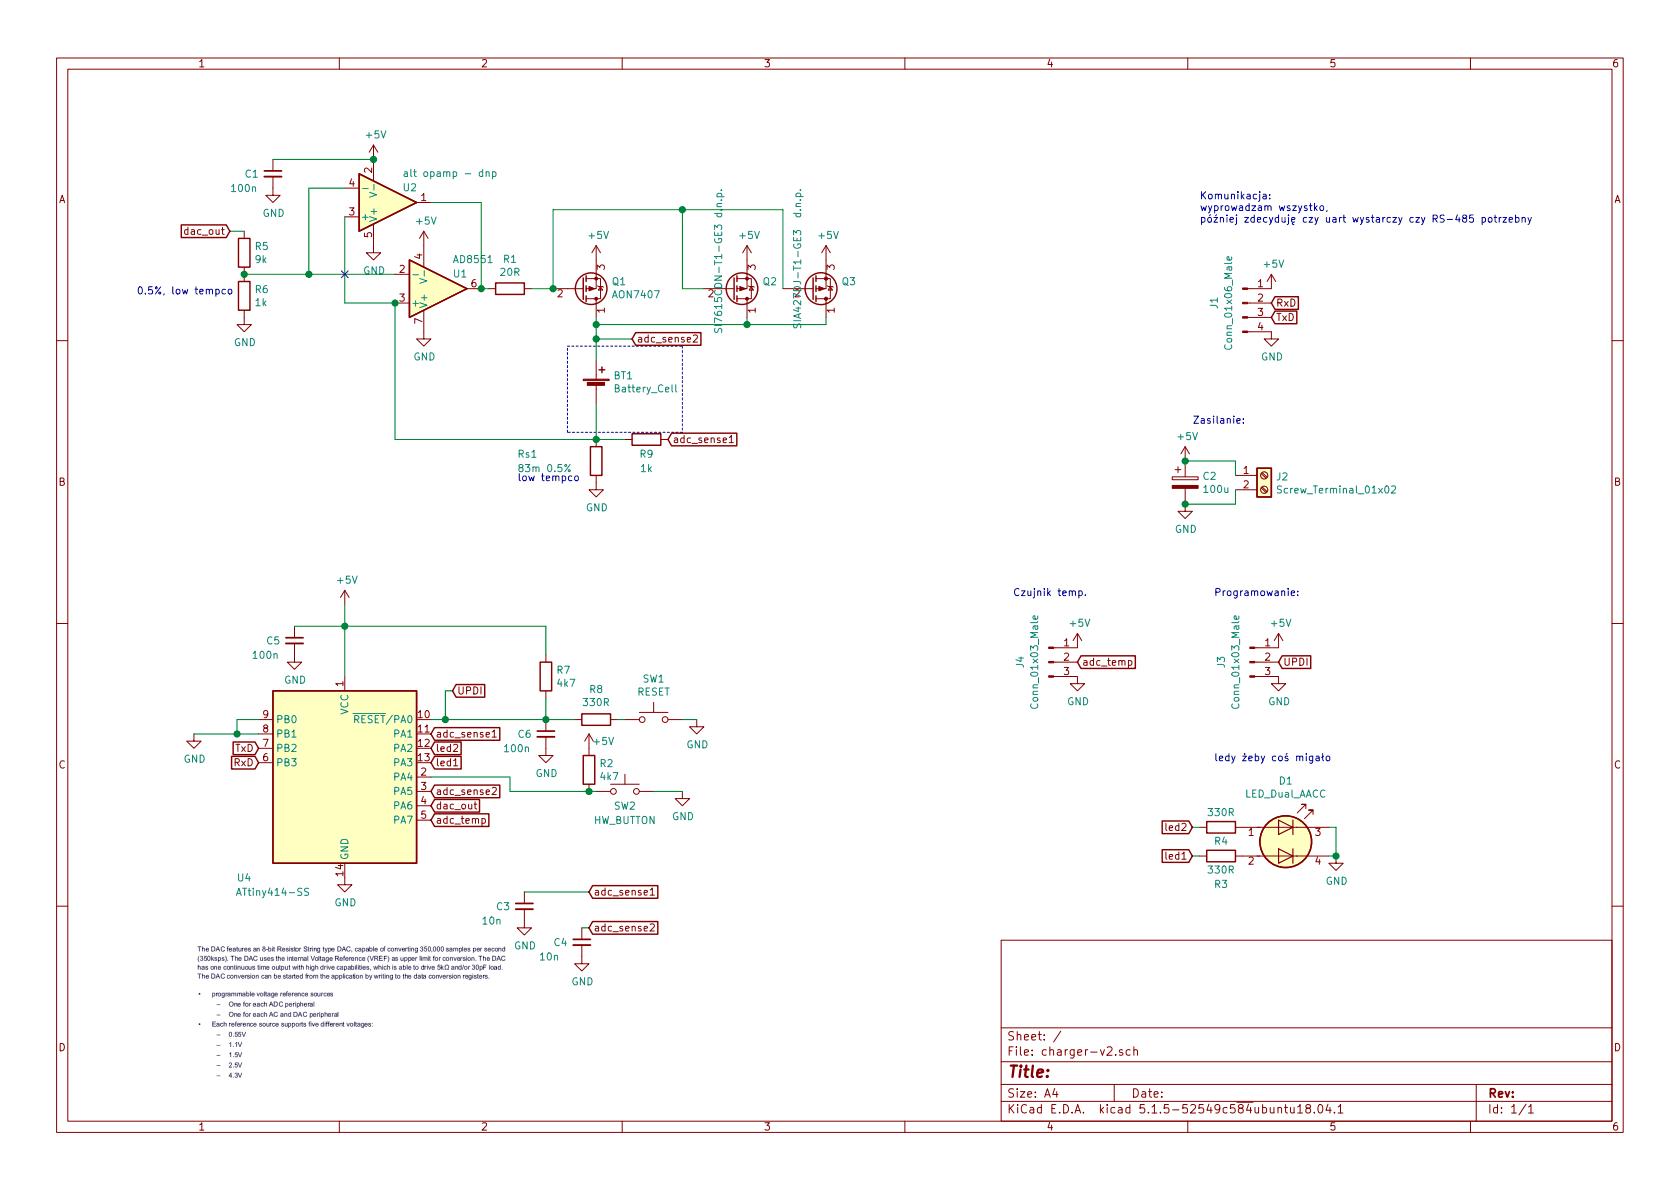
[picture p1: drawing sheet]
EESchema Schematic File Version 4
EELAYER 30 0
EELAYER END
$Descr A4 11693 8268
encoding utf-8
Sheet 1 1
Title ""
Date ""
Rev ""
Comp ""
Comment1 ""
Comment2 ""
Comment3 ""
Comment4 ""
$EndDescr
Text GLabel 3000 5600 2    50   Input ~ 0
dac_out
$Comp
L power:GND #PWR023
U 1 1
P 2400 6100
F 0 "#PWR023" H 2400 5850 50  0001 C CNN
F 1 "GND" H 2405 5927 50  0000 C CNN
F 2 "" H 2400 6100 50  0001 C CNN
F 3 "" H 2400 6100 50  0001 C CNN
	1    2400 6100
	1    0    0    -1  
$EndComp
Wire Wire Line
	2400 4350 2400 4700
Connection ~ 2400 4350
$Comp
L charger-v2-rescue:ATtiny414-SS-MCU_Microchip_ATtiny U4
U 1 1
P 2400 5400
F 0 "U4" H 1700 4700 50  0000 C CNN
F 1 "ATtiny414-SS" H 1900 4600 50  0000 C CNN
F 2 "Package_SO:SOIC-14_3.9x8.7mm_P1.27mm" H 2400 5400 50  0001 C CIN
F 3 "http://ww1.microchip.com/downloads/en/DeviceDoc/40001912A.pdf" H 2400 5400 50  0001 C CNN
	1    2400 5400
	1    0    0    -1  
$EndComp
Text GLabel 3000 5100 2    50   Input ~ 0
adc_sense1
Text GLabel 1800 5200 0    50   Input ~ 0
TxD
Text GLabel 1800 5300 0    50   Input ~ 0
RxD
Wire Wire Line
	2050 4350 2400 4350
$Comp
L Device:R R7
U 1 1
P 3800 4700
F 0 "R7" H 3870 4746 50  0000 L CNN
F 1 "4k7" H 3870 4655 50  0000 L CNN
F 2 "Resistor_SMD:R_1206_3216Metric_Pad1.42x1.75mm_HandSolder" V 3730 4700 50  0001 C CNN
F 3 "~" H 3800 4700 50  0001 C CNN
	1    3800 4700
	1    0    0    -1  
$EndComp
Wire Wire Line
	3000 5000 3100 5000
Wire Wire Line
	3800 5000 3800 4850
Connection ~ 3800 5000
Wire Wire Line
	2400 4350 3800 4350
Wire Wire Line
	3800 4350 3800 4550
$Comp
L Switch:SW_Push SW1
U 1 1
P 4550 5000
F 0 "SW1" H 4550 5285 50  0000 C CNN
F 1 "RESET" H 4550 5194 50  0000 C CNN
F 2 "Button_Switch_SMD:SW_SPST_B3SL-1002P" H 4550 5200 50  0001 C CNN
F 3 "~" H 4550 5200 50  0001 C CNN
	1    4550 5000
	1    0    0    -1  
$EndComp
$Comp
L Device:R R8
U 1 1
P 4150 5000
F 0 "R8" V 4357 5000 50  0000 C CNN
F 1 "330R" V 4266 5000 50  0000 C CNN
F 2 "Resistor_SMD:R_1206_3216Metric_Pad1.42x1.75mm_HandSolder" V 4080 5000 50  0001 C CNN
F 3 "~" H 4150 5000 50  0001 C CNN
	1    4150 5000
	0    -1   -1   0   
$EndComp
Wire Wire Line
	3800 5000 4000 5000
$Comp
L power:GND #PWR021
U 1 1
P 4850 5000
F 0 "#PWR021" H 4850 4750 50  0001 C CNN
F 1 "GND" H 4855 4827 50  0000 C CNN
F 2 "" H 4850 5000 50  0001 C CNN
F 3 "" H 4850 5000 50  0001 C CNN
	1    4850 5000
	1    0    0    -1  
$EndComp
Wire Wire Line
	4850 5000 4750 5000
Text GLabel 3150 4800 2    50   Input ~ 0
UPDI
Wire Wire Line
	3150 4800 3100 4800
Wire Wire Line
	3100 4800 3100 5000
Connection ~ 3100 5000
Wire Wire Line
	3100 5000 3800 5000
$Comp
L Connector:Conn_01x04_Male J1
U 1 1
P 8650 2100
F 0 "J1" V 8450 2100 50  0000 C CNN
F 1 "Conn_01x06_Male" V 8550 2100 50  0000 C CNN
F 2 "Connector_PinHeader_2.54mm:PinHeader_1x04_P2.54mm_Vertical" H 8650 2100 50  0001 C CNN
F 3 "~" H 8650 2100 50  0001 C CNN
	1    8650 2100
	1    0    0    -1  
$EndComp
$Comp
L power:+5V #PWR03
U 1 1
P 8850 2000
F 0 "#PWR03" H 8850 1850 50  0001 C CNN
F 1 "+5V" H 8865 2173 50  0000 C CNN
F 2 "" H 8850 2000 50  0001 C CNN
F 3 "" H 8850 2000 50  0001 C CNN
	1    8850 2000
	1    0    0    -1  
$EndComp
$Comp
L power:GND #PWR07
U 1 1
P 8850 2300
F 0 "#PWR07" H 8850 2050 50  0001 C CNN
F 1 "GND" H 8855 2127 50  0000 C CNN
F 2 "" H 8850 2300 50  0001 C CNN
F 3 "" H 8850 2300 50  0001 C CNN
	1    8850 2300
	1    0    0    -1  
$EndComp
Text GLabel 8850 2200 2    50   Input ~ 0
TxD
Text GLabel 8850 2100 2    50   Input ~ 0
RxD
Text Notes 8350 1550 0    50   ~ 0
Komunikacja:\nwyprowadzam wszystko, \npóźniej zdecyduję czy uart wystarczy czy RS-485 potrzebny
$Comp
L Connector:Screw_Terminal_01x02 J2
U 1 1
P 8800 3300
F 0 "J2" H 8880 3292 50  0000 L CNN
F 1 "Screw_Terminal_01x02" H 8880 3201 50  0000 L CNN
F 2 "TerminalBlock:TerminalBlock_bornier-2_P5.08mm" H 8800 3300 50  0001 C CNN
F 3 "~" H 8800 3300 50  0001 C CNN
	1    8800 3300
	1    0    0    -1  
$EndComp
$Comp
L power:GND #PWR012
U 1 1
P 8250 3500
F 0 "#PWR012" H 8250 3250 50  0001 C CNN
F 1 "GND" H 8255 3327 50  0000 C CNN
F 2 "" H 8250 3500 50  0001 C CNN
F 3 "" H 8250 3500 50  0001 C CNN
	1    8250 3500
	1    0    0    -1  
$EndComp
$Comp
L power:+5V #PWR011
U 1 1
P 8250 3200
F 0 "#PWR011" H 8250 3050 50  0001 C CNN
F 1 "+5V" H 8265 3373 50  0000 C CNN
F 2 "" H 8250 3200 50  0001 C CNN
F 3 "" H 8250 3200 50  0001 C CNN
	1    8250 3200
	1    0    0    -1  
$EndComp
Text Notes 8300 2950 0    50   ~ 0
Zasilanie:
Text Notes 8450 4150 0    50   ~ 0
Programowanie:
$Comp
L Connector:Conn_01x03_Male J3
U 1 1
P 8700 4600
F 0 "J3" V 8500 4600 50  0000 C CNN
F 1 "Conn_01x03_Male" V 8600 4600 50  0000 C CNN
F 2 "Connector_PinHeader_2.54mm:PinHeader_1x03_P2.54mm_Vertical" H 8700 4600 50  0001 C CNN
F 3 "~" H 8700 4600 50  0001 C CNN
	1    8700 4600
	1    0    0    -1  
$EndComp
$Comp
L power:GND #PWR017
U 1 1
P 8900 4700
F 0 "#PWR017" H 8900 4450 50  0001 C CNN
F 1 "GND" H 8905 4527 50  0000 C CNN
F 2 "" H 8900 4700 50  0001 C CNN
F 3 "" H 8900 4700 50  0001 C CNN
	1    8900 4700
	1    0    0    -1  
$EndComp
$Comp
L power:+5V #PWR016
U 1 1
P 8900 4500
F 0 "#PWR016" H 8900 4350 50  0001 C CNN
F 1 "+5V" H 8915 4673 50  0000 C CNN
F 2 "" H 8900 4500 50  0001 C CNN
F 3 "" H 8900 4500 50  0001 C CNN
	1    8900 4500
	1    0    0    -1  
$EndComp
Text GLabel 8900 4600 2    50   Input ~ 0
UPDI
Wire Wire Line
	4350 5000 4300 5000
$Comp
L power:GND #PWR019
U 1 1
P 3800 5200
F 0 "#PWR019" H 3800 4950 50  0001 C CNN
F 1 "GND" H 3805 5027 50  0000 C CNN
F 2 "" H 3800 5200 50  0001 C CNN
F 3 "" H 3800 5200 50  0001 C CNN
	1    3800 5200
	1    0    0    -1  
$EndComp
$Comp
L Device:C_Small C6
U 1 1
P 3800 5100
F 0 "C6" H 3600 5100 50  0000 L CNN
F 1 "100n" H 3500 5000 50  0000 L CNN
F 2 "Capacitor_SMD:C_0805_2012Metric_Pad1.15x1.40mm_HandSolder" H 3800 5100 50  0001 C CNN
F 3 "~" H 3800 5100 50  0001 C CNN
	1    3800 5100
	1    0    0    -1  
$EndComp
$Comp
L power:GND #PWR018
U 1 1
P 2050 4550
F 0 "#PWR018" H 2050 4300 50  0001 C CNN
F 1 "GND" H 2055 4377 50  0000 C CNN
F 2 "" H 2050 4550 50  0001 C CNN
F 3 "" H 2050 4550 50  0001 C CNN
	1    2050 4550
	1    0    0    -1  
$EndComp
$Comp
L Device:C_Small C5
U 1 1
P 2050 4450
F 0 "C5" H 1850 4450 50  0000 L CNN
F 1 "100n" H 1750 4350 50  0000 L CNN
F 2 "Capacitor_SMD:C_0805_2012Metric_Pad1.15x1.40mm_HandSolder" H 2050 4450 50  0001 C CNN
F 3 "~" H 2050 4450 50  0001 C CNN
	1    2050 4450
	1    0    0    -1  
$EndComp
Text GLabel 8300 5950 0    50   Input ~ 0
led1
Text GLabel 8300 5750 0    50   Input ~ 0
led2
$Comp
L power:GND #PWR020
U 1 1
P 9300 5950
F 0 "#PWR020" H 9300 5700 50  0001 C CNN
F 1 "GND" H 9305 5777 50  0000 C CNN
F 2 "" H 9300 5950 50  0001 C CNN
F 3 "" H 9300 5950 50  0001 C CNN
	1    9300 5950
	1    0    0    -1  
$EndComp
$Comp
L Switch:SW_Push SW2
U 1 1
P 4350 5500
F 0 "SW2" H 4350 5400 50  0000 C CNN
F 1 "HW_BUTTON" H 4350 5300 50  0000 C CNN
F 2 "Button_Switch_SMD:SW_SPST_B3SL-1002P" H 4350 5700 50  0001 C CNN
F 3 "~" H 4350 5700 50  0001 C CNN
	1    4350 5500
	1    0    0    -1  
$EndComp
Text Notes 8450 5300 0    50   ~ 0
ledy żeby coś migało
$Comp
L power:+5V #PWR02
U 1 1
P 2400 4200
F 0 "#PWR02" H 2400 4050 50  0001 C CNN
F 1 "+5V" H 2415 4373 50  0000 C CNN
F 2 "" H 2400 4200 50  0001 C CNN
F 3 "" H 2400 4200 50  0001 C CNN
	1    2400 4200
	1    0    0    -1  
$EndComp
Wire Wire Line
	2400 4350 2400 4200
$Comp
L power:GND #PWR05
U 1 1
P 2950 2300
F 0 "#PWR05" H 2950 2050 50  0001 C CNN
F 1 "GND" H 2955 2127 50  0000 C CNN
F 2 "" H 2950 2300 50  0001 C CNN
F 3 "" H 2950 2300 50  0001 C CNN
	1    2950 2300
	1    0    0    -1  
$EndComp
$Comp
L power:+5V #PWR04
U 1 1
P 2950 1700
F 0 "#PWR04" H 2950 1550 50  0001 C CNN
F 1 "+5V" H 2965 1873 50  0000 C CNN
F 2 "" H 2950 1700 50  0001 C CNN
F 3 "" H 2950 1700 50  0001 C CNN
	1    2950 1700
	1    0    0    -1  
$EndComp
Text GLabel 3000 5500 2    50   Input ~ 0
adc_sense2
$Comp
L Device:Q_PMOS_DGS Q1
U 1 1
P 4050 2000
F 0 "Q1" H 4256 1954 50  0000 L CNN
F 1 "AON7407" H 4256 2045 50  0000 L CNN
F 2 "Package_DFN_QFN:DFN-8-1EP_3x3mm_P0.65mm_EP1.55x2.4mm" H 4250 2100 50  0001 C CNN
F 3 "~" H 4050 2000 50  0001 C CNN
	1    4050 2000
	1    0    0    1   
$EndComp
$Comp
L pmos_ppak:Opamp_AD8551_soic-8 U1
U 1 1
P 3050 2000
F 0 "U1" H 3150 1900 50  0000 L CNN
F 1 "AD8551" H 3150 1800 50  0000 L CNN
F 2 "Package_SO:SOIC-8_3.9x4.9mm_P1.27mm" H 3050 2000 50  0001 C CNN
F 3 "~" H 3050 2000 50  0001 C CNN
F 4 "Y" H 3050 2000 50  0001 L CNN "Spice_Netlist_Enabled"
F 5 "V" H 3050 2000 50  0001 L CNN "Spice_Primitive"
	1    3050 2000
	1    0    0    1   
$EndComp
$Comp
L Device:R Rs1
U 1 1
P 4150 3200
F 0 "Rs1" H 3600 3250 50  0000 L CNN
F 1 "83m 0.5%" H 3600 3150 50  0000 L CNN
F 2 "Resistor_SMD:R_2512_6332Metric_Pad1.52x3.35mm_HandSolder" V 4080 3200 50  0001 C CNN
F 3 "~" H 4150 3200 50  0001 C CNN
	1    4150 3200
	1    0    0    -1  
$EndComp
Wire Notes Line
	3950 2400 4750 2400
Wire Notes Line
	4750 2400 4750 3000
Wire Notes Line
	4750 3000 3950 3000
Wire Notes Line
	3950 3000 3950 2400
Wire Wire Line
	3350 2000 3400 2000
$Comp
L Device:R R1
U 1 1
P 3550 2000
F 0 "R1" V 3343 2000 50  0000 C CNN
F 1 "20R" V 3434 2000 50  0000 C CNN
F 2 "Resistor_SMD:R_1206_3216Metric_Pad1.42x1.75mm_HandSolder" V 3480 2000 50  0001 C CNN
F 3 "~" H 3550 2000 50  0001 C CNN
	1    3550 2000
	0    1    1    0   
$EndComp
Wire Wire Line
	3700 2000 3850 2000
Wire Wire Line
	4150 3050 2750 3050
Connection ~ 4150 3050
Text GLabel 4650 3050 2    50   Input ~ 0
adc_sense1
Wire Wire Line
	4150 2350 4400 2350
Connection ~ 4150 2350
Text GLabel 4400 2350 2    50   Input ~ 0
adc_sense2
$Comp
L power:GND #PWR08
U 1 1
P 4150 3350
F 0 "#PWR08" H 4150 3100 50  0001 C CNN
F 1 "GND" H 4155 3177 50  0000 C CNN
F 2 "" H 4150 3350 50  0001 C CNN
F 3 "" H 4150 3350 50  0001 C CNN
	1    4150 3350
	1    0    0    -1  
$EndComp
Text GLabel 1600 1600 0    50   Input ~ 0
dac_out
$Comp
L power:GND #PWR01
U 1 1
P 1700 2200
F 0 "#PWR01" H 1700 1950 50  0001 C CNN
F 1 "GND" H 1705 2027 50  0000 C CNN
F 2 "" H 1700 2200 50  0001 C CNN
F 3 "" H 1700 2200 50  0001 C CNN
	1    1700 2200
	1    0    0    -1  
$EndComp
$Comp
L power:+5V #PWR06
U 1 1
P 4150 1800
F 0 "#PWR06" H 4150 1650 50  0001 C CNN
F 1 "+5V" H 4165 1973 50  0000 C CNN
F 2 "" H 4150 1800 50  0001 C CNN
F 3 "" H 4150 1800 50  0001 C CNN
	1    4150 1800
	1    0    0    -1  
$EndComp
Text Notes 950  2050 0    50   ~ 0
0.5%, low tempco
Text Notes 3600 3350 0    50   ~ 0
low tempco
Text GLabel 3000 5700 2    50   Input ~ 0
adc_temp
$Comp
L Device:R R3
U 1 1
P 8500 5950
F 0 "R3" V 8300 5950 50  0000 C CNN
F 1 "330R" V 8400 5950 50  0000 C CNN
F 2 "Resistor_SMD:R_1206_3216Metric_Pad1.42x1.75mm_HandSolder" V 8430 5950 50  0001 C CNN
F 3 "~" H 8500 5950 50  0001 C CNN
	1    8500 5950
	0    -1   -1   0   
$EndComp
$Comp
L Device:R R4
U 1 1
P 8500 5750
F 0 "R4" V 8400 5750 50  0000 C CNN
F 1 "330R" V 8600 5750 50  0000 C CNN
F 2 "Resistor_SMD:R_1206_3216Metric_Pad1.42x1.75mm_HandSolder" V 8430 5750 50  0001 C CNN
F 3 "~" H 8500 5750 50  0001 C CNN
	1    8500 5750
	0    -1   -1   0   
$EndComp
Wire Wire Line
	8350 5750 8300 5750
Wire Wire Line
	8300 5950 8350 5950
$Comp
L power:GND #PWR010
U 1 1
P 4750 5500
F 0 "#PWR010" H 4750 5250 50  0001 C CNN
F 1 "GND" H 4755 5327 50  0000 C CNN
F 2 "" H 4750 5500 50  0001 C CNN
F 3 "" H 4750 5500 50  0001 C CNN
	1    4750 5500
	1    0    0    -1  
$EndComp
$Comp
L Device:R R2
U 1 1
P 4100 5350
F 0 "R2" H 4170 5396 50  0000 L CNN
F 1 "4k7" H 4170 5305 50  0000 L CNN
F 2 "Resistor_SMD:R_1206_3216Metric_Pad1.42x1.75mm_HandSolder" V 4030 5350 50  0001 C CNN
F 3 "~" H 4100 5350 50  0001 C CNN
	1    4100 5350
	1    0    0    -1  
$EndComp
Wire Wire Line
	4150 5500 4100 5500
$Comp
L power:+5V #PWR09
U 1 1
P 4100 5200
F 0 "#PWR09" H 4100 5050 50  0001 C CNN
F 1 "+5V" H 4200 5250 50  0000 C CNN
F 2 "" H 4100 5200 50  0001 C CNN
F 3 "" H 4100 5200 50  0001 C CNN
	1    4100 5200
	1    0    0    -1  
$EndComp
Wire Wire Line
	4550 5500 4750 5500
$Comp
L Device:Q_PMOS_DGS Q2
U 1 1
P 5100 2000
F 0 "Q2" H 5306 1954 50  0000 L CNN
F 1 "SI7615CDN-T1-GE3 d.n.p." V 5000 1300 50  0000 L CNN
F 2 "Package_SO:Vishay_PowerPAK_1212-8_Single" H 5300 2100 50  0001 C CNN
F 3 "~" H 5100 2000 50  0001 C CNN
	1    5100 2000
	1    0    0    1   
$EndComp
Wire Wire Line
	4750 2000 4900 2000
$Comp
L power:+5V #PWR0101
U 1 1
P 5200 1800
F 0 "#PWR0101" H 5200 1650 50  0001 C CNN
F 1 "+5V" H 5215 1973 50  0000 C CNN
F 2 "" H 5200 1800 50  0001 C CNN
F 3 "" H 5200 1800 50  0001 C CNN
	1    5200 1800
	1    0    0    -1  
$EndComp
Wire Wire Line
	2750 2100 2750 3050
Wire Wire Line
	4150 2200 4150 2250
Wire Wire Line
	5200 2200 5200 2250
Wire Wire Line
	5200 2250 4150 2250
Connection ~ 4150 2250
Wire Wire Line
	4150 2250 4150 2350
Connection ~ 3850 2000
Wire Wire Line
	4750 1450 3850 1450
Wire Wire Line
	4750 1450 4750 2000
Wire Wire Line
	3850 1450 3850 2000
$Comp
L power:GND #PWR0102
U 1 1
P 2600 1700
F 0 "#PWR0102" H 2600 1450 50  0001 C CNN
F 1 "GND" H 2605 1527 50  0000 C CNN
F 2 "" H 2600 1700 50  0001 C CNN
F 3 "" H 2600 1700 50  0001 C CNN
	1    2600 1700
	1    0    0    -1  
$EndComp
$Comp
L pmos_ppak:Opamp_single_sot-23-5 U2
U 1 1
P 2700 1400
F 0 "U2" H 2800 1300 50  0000 L CNN
F 1 "alt opamp - dnp" H 2800 1200 50  0000 L CNN
F 2 "Package_TO_SOT_SMD:SOT-23-5_HandSoldering" H 2700 1400 50  0001 C CNN
F 3 "~" H 2700 1400 50  0001 C CNN
F 4 "Y" H 2700 1400 50  0001 L CNN "Spice_Netlist_Enabled"
F 5 "V" H 2700 1400 50  0001 L CNN "Spice_Primitive"
	1    2700 1400
	1    0    0    1   
$EndComp
Wire Wire Line
	2750 2100 2400 2100
Wire Wire Line
	2400 2100 2400 1500
Connection ~ 2750 2100
Wire Wire Line
	2150 1900 2150 1300
Wire Wire Line
	2150 1300 2400 1300
Connection ~ 2150 1900
Wire Wire Line
	2150 1900 2750 1900
$Comp
L power:+5V #PWR0103
U 1 1
P 2600 1100
F 0 "#PWR0103" H 2600 950 50  0001 C CNN
F 1 "+5V" H 2615 1273 50  0000 C CNN
F 2 "" H 2600 1100 50  0001 C CNN
F 3 "" H 2600 1100 50  0001 C CNN
	1    2600 1100
	1    0    0    -1  
$EndComp
Wire Wire Line
	3000 1400 3350 1400
Wire Wire Line
	3350 1400 3350 2000
Connection ~ 3350 2000
NoConn ~ 2400 1900
$Comp
L pmos_ppak:Q_PMOS_DGS Q3
U 1 1
P 5650 2000
F 0 "Q3" H 5856 1954 50  0000 L CNN
F 1 "SIA427DJ-T1-GE3  d.n.p." V 5550 1300 50  0000 L CNN
F 2 "Package_TO_SOT_SMD:Vishay_PowerPAK_SC70-6L_Single" H 5850 2100 50  0001 C CNN
F 3 "~" H 5650 2000 50  0001 C CNN
	1    5650 2000
	1    0    0    1   
$EndComp
$Comp
L power:+5V #PWR0104
U 1 1
P 5750 1800
F 0 "#PWR0104" H 5750 1650 50  0001 C CNN
F 1 "+5V" H 5765 1973 50  0000 C CNN
F 2 "" H 5750 1800 50  0001 C CNN
F 3 "" H 5750 1800 50  0001 C CNN
	1    5750 1800
	1    0    0    -1  
$EndComp
Wire Wire Line
	5200 2250 5750 2250
Wire Wire Line
	5750 2250 5750 2200
Connection ~ 5200 2250
Wire Wire Line
	4750 1450 5450 1450
Connection ~ 4750 1450
Wire Wire Line
	5450 2000 5450 1450
Wire Wire Line
	4150 2350 4150 2500
$Comp
L Device:Battery_Cell BT1
U 1 1
P 4150 2700
F 0 "BT1" H 4268 2796 50  0000 L CNN
F 1 "Battery_Cell" H 4268 2705 50  0000 L CNN
F 2 "Battery:BatteryHolder_Keystone_1042_1x18650" V 4150 2760 50  0001 C CNN
F 3 "~" V 4150 2760 50  0001 C CNN
	1    4150 2700
	1    0    0    -1  
$EndComp
Wire Wire Line
	4150 2800 4150 3050
$Comp
L Device:R R5
U 1 1
P 1700 1750
F 0 "R5" H 1770 1796 50  0000 L CNN
F 1 "9k" H 1770 1705 50  0000 L CNN
F 2 "Resistor_SMD:R_1206_3216Metric_Pad1.42x1.75mm_HandSolder" V 1630 1750 50  0001 C CNN
F 3 "~" H 1700 1750 50  0001 C CNN
	1    1700 1750
	1    0    0    -1  
$EndComp
$Comp
L Device:R R6
U 1 1
P 1700 2050
F 0 "R6" H 1770 2096 50  0000 L CNN
F 1 "1k" H 1770 2005 50  0000 L CNN
F 2 "Resistor_SMD:R_1206_3216Metric_Pad1.42x1.75mm_HandSolder" V 1630 2050 50  0001 C CNN
F 3 "~" H 1700 2050 50  0001 C CNN
	1    1700 2050
	1    0    0    -1  
$EndComp
Wire Wire Line
	1600 1600 1700 1600
Wire Wire Line
	1700 1900 2150 1900
Connection ~ 1700 1900
Text Notes 7050 4150 0    50   ~ 0
Czujnik temp.
$Comp
L Connector:Conn_01x03_Male J4
U 1 1
P 7300 4600
F 0 "J4" V 7100 4600 50  0000 C CNN
F 1 "Conn_01x03_Male" V 7200 4600 50  0000 C CNN
F 2 "Connector_PinHeader_2.54mm:PinHeader_1x03_P2.54mm_Vertical" H 7300 4600 50  0001 C CNN
F 3 "~" H 7300 4600 50  0001 C CNN
	1    7300 4600
	1    0    0    -1  
$EndComp
$Comp
L power:GND #PWR0105
U 1 1
P 7500 4700
F 0 "#PWR0105" H 7500 4450 50  0001 C CNN
F 1 "GND" H 7505 4527 50  0000 C CNN
F 2 "" H 7500 4700 50  0001 C CNN
F 3 "" H 7500 4700 50  0001 C CNN
	1    7500 4700
	1    0    0    -1  
$EndComp
$Comp
L power:+5V #PWR0106
U 1 1
P 7500 4500
F 0 "#PWR0106" H 7500 4350 50  0001 C CNN
F 1 "+5V" H 7515 4673 50  0000 C CNN
F 2 "" H 7500 4500 50  0001 C CNN
F 3 "" H 7500 4500 50  0001 C CNN
	1    7500 4500
	1    0    0    -1  
$EndComp
Text GLabel 7500 4600 2    50   Input ~ 0
adc_temp
$Comp
L power:GND #PWR013
U 1 1
P 1900 1300
F 0 "#PWR013" H 1900 1050 50  0001 C CNN
F 1 "GND" H 1905 1127 50  0000 C CNN
F 2 "" H 1900 1300 50  0001 C CNN
F 3 "" H 1900 1300 50  0001 C CNN
	1    1900 1300
	1    0    0    -1  
$EndComp
$Comp
L Device:C_Small C1
U 1 1
P 1900 1200
F 0 "C1" H 1700 1200 50  0000 L CNN
F 1 "100n" H 1600 1100 50  0000 L CNN
F 2 "Capacitor_SMD:C_0805_2012Metric_Pad1.15x1.40mm_HandSolder" H 1900 1200 50  0001 C CNN
F 3 "~" H 1900 1200 50  0001 C CNN
	1    1900 1200
	1    0    0    -1  
$EndComp
Wire Wire Line
	1900 1100 2600 1100
Connection ~ 2600 1100
$Comp
L power:GND #PWR0107
U 1 1
P 1350 5100
F 0 "#PWR0107" H 1350 4850 50  0001 C CNN
F 1 "GND" H 1355 4927 50  0000 C CNN
F 2 "" H 1350 5100 50  0001 C CNN
F 3 "" H 1350 5100 50  0001 C CNN
	1    1350 5100
	1    0    0    -1  
$EndComp
Wire Wire Line
	1350 5100 1650 5100
Wire Wire Line
	1800 5000 1650 5000
Wire Wire Line
	1650 5000 1650 5100
Connection ~ 1650 5100
Wire Wire Line
	1650 5100 1800 5100
$Comp
L Device:CP C2
U 1 1
P 8250 3350
F 0 "C2" H 8368 3396 50  0000 L CNN
F 1 "100u" H 8368 3305 50  0000 L CNN
F 2 "Capacitor_THT:CP_Radial_D5.0mm_P2.00mm" H 8288 3200 50  0001 C CNN
F 3 "~" H 8250 3350 50  0001 C CNN
	1    8250 3350
	1    0    0    -1  
$EndComp
Wire Wire Line
	8600 3400 8600 3500
Wire Wire Line
	8600 3500 8250 3500
Connection ~ 8250 3500
Wire Wire Line
	8600 3300 8600 3200
Wire Wire Line
	8600 3200 8250 3200
Connection ~ 8250 3200
Wire Wire Line
	4100 5500 3550 5500
Wire Wire Line
	3550 5500 3550 5400
Wire Wire Line
	3550 5400 3000 5400
Connection ~ 4100 5500
Text GLabel 4100 6450 2    50   Input ~ 0
adc_sense2
Text GLabel 4100 6200 2    50   Input ~ 0
adc_sense1
$Comp
L power:GND #PWR0108
U 1 1
P 4050 6650
F 0 "#PWR0108" H 4050 6400 50  0001 C CNN
F 1 "GND" H 4055 6477 50  0000 C CNN
F 2 "" H 4050 6650 50  0001 C CNN
F 3 "" H 4050 6650 50  0001 C CNN
	1    4050 6650
	1    0    0    -1  
$EndComp
$Comp
L Device:C_Small C4
U 1 1
P 4050 6550
F 0 "C4" H 3850 6550 50  0000 L CNN
F 1 "10n" H 3750 6450 50  0000 L CNN
F 2 "Capacitor_SMD:C_0805_2012Metric_Pad1.15x1.40mm_HandSolder" H 4050 6550 50  0001 C CNN
F 3 "~" H 4050 6550 50  0001 C CNN
	1    4050 6550
	1    0    0    -1  
$EndComp
$Comp
L power:GND #PWR0109
U 1 1
P 3650 6400
F 0 "#PWR0109" H 3650 6150 50  0001 C CNN
F 1 "GND" H 3655 6227 50  0000 C CNN
F 2 "" H 3650 6400 50  0001 C CNN
F 3 "" H 3650 6400 50  0001 C CNN
	1    3650 6400
	1    0    0    -1  
$EndComp
$Comp
L Device:C_Small C3
U 1 1
P 3650 6300
F 0 "C3" H 3450 6300 50  0000 L CNN
F 1 "10n" H 3350 6200 50  0000 L CNN
F 2 "Capacitor_SMD:C_0805_2012Metric_Pad1.15x1.40mm_HandSolder" H 3650 6300 50  0001 C CNN
F 3 "~" H 3650 6300 50  0001 C CNN
	1    3650 6300
	1    0    0    -1  
$EndComp
Wire Wire Line
	3650 6200 4100 6200
Wire Wire Line
	4050 6450 4100 6450
Text GLabel 3000 5200 2    50   Input ~ 0
led2
Text GLabel 3000 5300 2    50   Input ~ 0
led1
Wire Wire Line
	4150 3050 4350 3050
$Comp
L Device:R R9
U 1 1
P 4500 3050
F 0 "R9" V 4600 3050 50  0000 C CNN
F 1 "1k" V 4700 3050 50  0000 C CNN
F 2 "Resistor_SMD:R_1206_3216Metric_Pad1.42x1.75mm_HandSolder" V 4430 3050 50  0001 C CNN
F 3 "~" H 4500 3050 50  0001 C CNN
	1    4500 3050
	0    1    1    0   
$EndComp
$Comp
L Device:LED_Dual_AACC D1
U 1 1
P 8950 5850
F 0 "D1" H 8950 6275 50  0000 C CNN
F 1 "LED_Dual_AACC" H 8950 6184 50  0000 C CNN
F 2 "" H 8980 5850 50  0001 C CNN
F 3 "~" H 8980 5850 50  0001 C CNN
	1    8950 5850
	1    0    0    -1  
$EndComp
Wire Wire Line
	9250 5950 9300 5950
Wire Wire Line
	9250 5750 9300 5750
Wire Wire Line
	9300 5750 9300 5950
Connection ~ 9300 5950
$EndSCHEMATC
